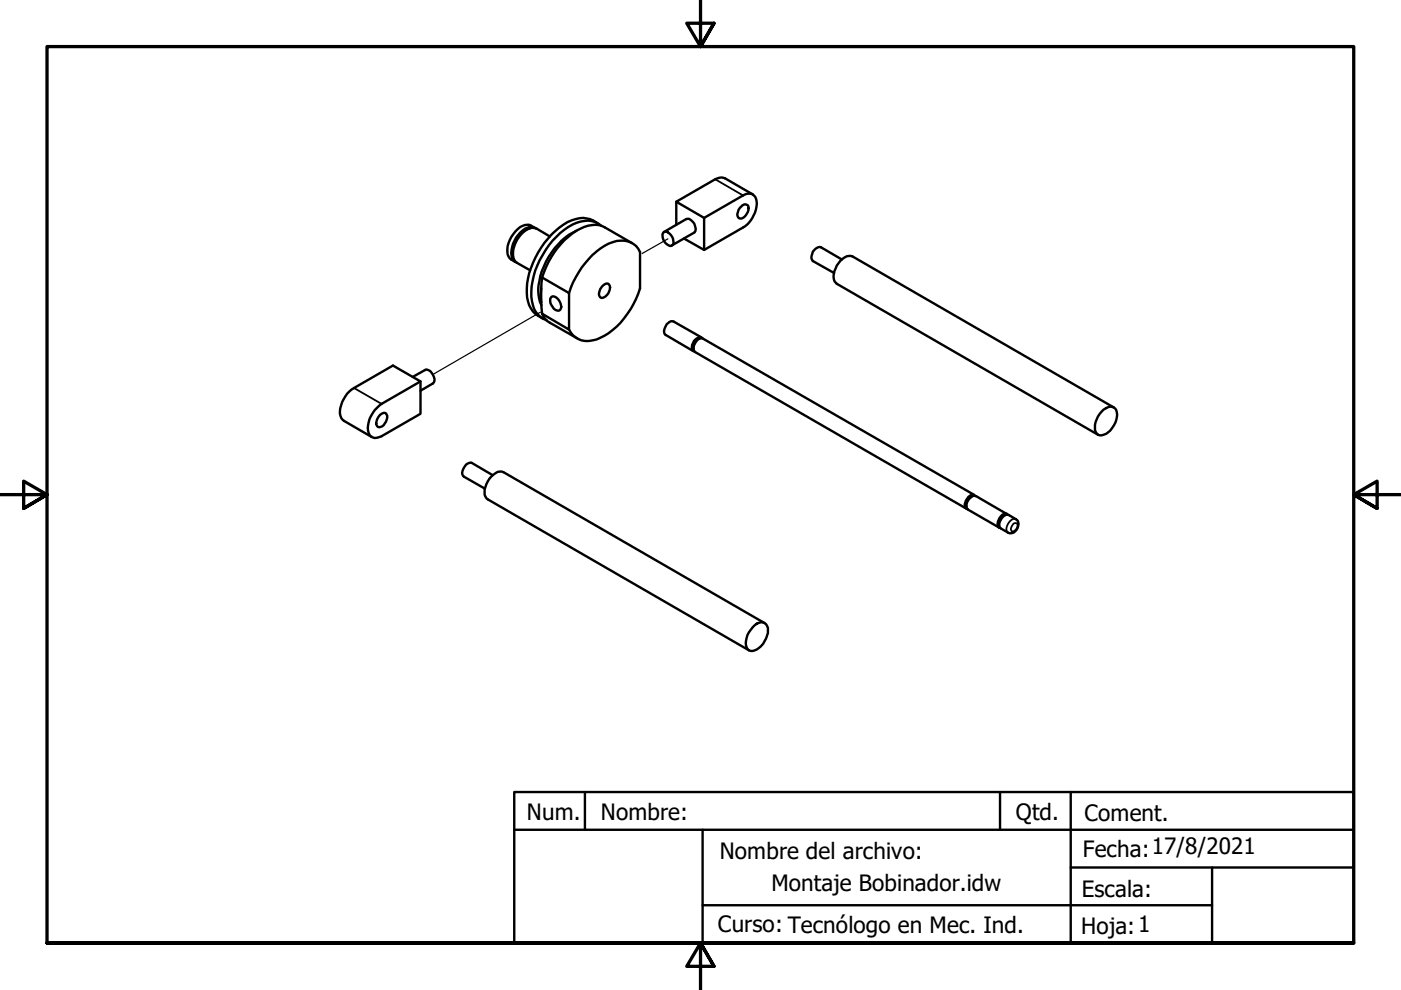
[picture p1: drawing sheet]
<svg xmlns="http://www.w3.org/2000/svg" width="297mm" height="210mm" viewBox="0 0 297 210" stroke-linecap="round" stroke-linejoin="round" font-family="sans-serif">
<!-- layer: Tweak Trail (ISO) -->
<path d="M141.6 50.6l-5.5 3.2M114.6 66.2l-22.8 13.2" fill="none" stroke="#000" stroke-width=".25"/>
<!-- layer: Visible (ISO) -->
<g fill="none" stroke="#000" stroke-width=".51">
<path d="M112.3 48.4a5.3 5.3 0 0 0-3.7 5.1l.2 1M113.4 48.3a2.78 2.78 0 0 0-4.1 .8 5.4 5.4 0 0 0-1.5 5.3l.3 .4 1.1 .7M113.6 48.4a2.17 2.17 0 0 0-2.8 .5 5.8 5.8 0 0 0-2.2 5.7l.2 .5 .6 .5M114.9 58.8l-.2 2.3M114.9 58.8l5.7 3.3v7.8l-5.7-3.4M116.6 50.1l-2.8-1.6a2.53 2.53 0 0 0-2.9 .7 5.7 5.7 0 0 0-1.9 5.9l.6 .6 2.8 1.6M122.2 48.9a14.8 14.8 0 0 0-7.8 10.7 7.8 7.8 0 0 0 .4 5.1M126.7 47.3a5.4 5.4 0 0 0-5.5-.6 17.8 17.8 0 0 0-9.4 13.4 7.2 7.2 0 0 0 1.7 6.5l1.6 .9M127.4 47.9a5.2 5.2 0 0 0-6-.3 18.1 18.1 0 0 0-8.8 15.2 5.4 5.4 0 0 0 2.6 4.8l.7 .3M134 51.5l-5.7-3.3a6.1 6.1 0 0 0-6.1 .7 18 18 0 0 0-7.3 9.9M140.6 49.4a.84 .84 0 0 1 1.3 .1 1.97 1.97 0 0 1 .7 2.5 1.31 1.31 0 0 1-1.8-.8l-.3-1.2zM140.8 49.2l4.7-2.7a1.56 1.56 0 0 1 1.8 1.3 1.28 1.28 0 0 1-.1 1.5l-4.8 2.7"/>
<path d="M143.4 42.8v4.9M149.3 46.2l8.2-4.8a1.77 1.77 0 0 1 2.1-.2 1.77 1.77 0 0 1 .9 2 6.7 6.7 0 0 1-3 5l-8.2 4.8-4.3-2.4M156.8 44.1a1.35 1.35 0 0 1 1.5-.7 .85 .85 0 0 1 .4 1.1l-.4 .9a1.13 1.13 0 0 1-1.8 .6 1.78 1.78 0 0 1 .3-1.9zM159.6 41.2l-5.9-3.4a2.11 2.11 0 0 0-2.1 .2l-8.2 4.8 5.9 3.4v6.8M178.5 55l-4.4-2.6a1.94 1.94 0 0 0-1.8 2.9l4.5 2.6M87.5 79.9l2.6-1.4a1.56 1.56 0 0 1 1.8 1.3 1.18 1.18 0 0 1-.1 1.5l-2.6 1.5M114.7 64.1l.2 2.4M114.7 61.1l-.1 1.5 .1 1.5M114.7 61.1v3M114.9 66.5a3.7 3.7 0 0 0 1.7 1.9l5.8 3.3M116.9 63a1.5 1.5 0 0 1 1.9 1.2 1.05 1.05 0 0 1-.4 1.7 2.12 2.12 0 0 1-1.5-2.9zM120.6 62.1a18 18 0 0 1 8.4-10.4 4.9 4.9 0 0 1 6.3 1l.4 .7v7.7a17.4 17.4 0 0 1-8.4 10.5 4.7 4.7 0 0 1-6.3-1.1l-.4-.6"/>
<path d="M127.8 60.6a.94 .94 0 0 1 1.4-.2 2.09 2.09 0 0 1-1.7 2.8 1.2 1.2 0 0 1-.2-1.9zM148.3 71.8a1.7 1.7 0 0 0-1.2 2.2M148.7 71.5l-5.9-3.3a1.88 1.88 0 0 0-2 1.7 1.02 1.02 0 0 0 .4 1.1l5.8 3.5M148.8 71.7a.69 .69 0 0 0-1 0 1.89 1.89 0 0 0-.8 2.7l.3 .1M80.4 88.2l.3-.3a.79 .79 0 0 1 1-.3 .79 .79 0 0 1 .4 1 1.91 1.91 0 0 1-2 1.9 1.41 1.41 0 0 1 0-1.9zM89.2 80.9v6.8l-8.3 4.8a1.81 1.81 0 0 1-2.1 .1 1.81 1.81 0 0 1-.8-1.8 6.7 6.7 0 0 1 2.9-5.2l8.3-4.7-5.9-3.4-8.2 4.8a6.2 6.2 0 0 0-2.9 5.9l.2 .5 .6 .6 5.9 3.4M233.6 87.3a2.08 2.08 0 0 1 2.9-.7 4.3 4.3 0 0 1-1.6 5.1 1.62 1.62 0 0 1-2.6-.2 4.5 4.5 0 0 1 1.3-4.2zM236.2 86.4l-55.4-32a2.27 2.27 0 0 0-2.6 .9 4.5 4.5 0 0 0-1.3 4.3l.5 .6 55.4 32M104.5 100.7l-4.5-2.6a2.05 2.05 0 0 0-1.8 2.8l4.6 2.7M206.2 105.2a1.78 1.78 0 0 0-1.3 2.2M206.6 104.9l-57.6-33.1a1.56 1.56 0 0 0-1.8 1.3l-.1 .4a1.02 1.02 0 0 0 .3 1.1l57.5 33.3M206.7 105.1a1.06 1.06 0 0 0-1.7 .7 1.34 1.34 0 0 0 .1 2.1"/>
<path d="M212.7 109.5a.96 .96 0 0 1 1.2-.3l1.5 .9a1.52 1.52 0 0 1 .1 2.3l-.6 .5-.8 .2-1.9-1.1a1.35 1.35 0 0 1 0-1.9zM213.2 109.2a1.75 1.75 0 0 0-1.4 2.2M213.5 109l-6.6-3.8a1.44 1.44 0 0 0-1.7 .9l-.3 .8a1.02 1.02 0 0 0 .3 1.1l6.6 3.9M213.7 109.1a1.12 1.12 0 0 0-1.7 .7l-.2 .3a1.12 1.12 0 0 0 .2 1.8M159.6 133a1.99 1.99 0 0 1 2.8-.6 3.2 3.2 0 0 1-.3 3.5 2.96 2.96 0 0 1-3.3 2 2.29 2.29 0 0 1-.5-2.7l.5-1.2zM162.1 132.1l-55.4-32a3 3 0 0 0-3.3 1.9l-.3 .7a2.69 2.69 0 0 0 .3 3.2l55.4 32"/>
</g>
<!-- layer: Visible Narrow (ISO) -->
<path d="M151.6 38l5.9 3.4M75.1 82.3l5.8 3.3M214.9 111a.53 .53 0 0 1 .5-.1 .53 .53 0 0 1 .4 .5l-.4 .9a.57 .57 0 0 1-.5 .4 .57 .57 0 0 1-.5-.3v-.5zM215.4 110.1a1.88 1.88 0 0 0-2 1.7 1.02 1.02 0 0 0 .3 1.1" fill="none" stroke="#000" stroke-width=".38"/>
<!-- layer: Border (ISO) -->
<path d="M148.5 -.1v10l-2.9-5h5.8l-2.9 5 2.9-5M0 104.9h10l-5-2.9v5.8l5-2.9-5 2.9M297 104.9h-10l5-2.9v5.8l-5-2.9 5 2.9M10 199.9v-190h277v190h-277h277M151.4 204.9l-2.9-5 2.9 5h-5.8l2.9-5v10" fill="none" stroke="#000" stroke-width=".7"/>
<!-- layer: Title (ISO) -->
<path d="M109 167.9h178v32h-178zM109 175.9h178M124 167.9v8M149 175.9v24M212 167.9v8M227 167.9v32M149 191.9h108M227 183.9h60M257 183.9v16" fill="none" stroke="#000" stroke-width=".51"/>
<g font-size="4.8">
<text x="111.7" y="173.8">Num.</text>
<text x="127.4" y="174">Nombre:</text>
<text x="215.4" y="174">Qtd.</text>
<text x="229.9" y="174">Coment.</text>
<text x="152.6" y="182">Nombre del archivo:</text>
<text x="229.6" y="181.6">Fecha:17/8/2021</text>
<text x="163.6" y="188.9">Montaje Bobinador.idw</text>
<text x="229.4" y="190.2">Escala:</text>
<text x="152.2" y="197.6">Curso: Tecnólogo en Mec. Ind.</text>
<text x="229.2" y="198">Hoja:1</text>
</g>
</svg>
